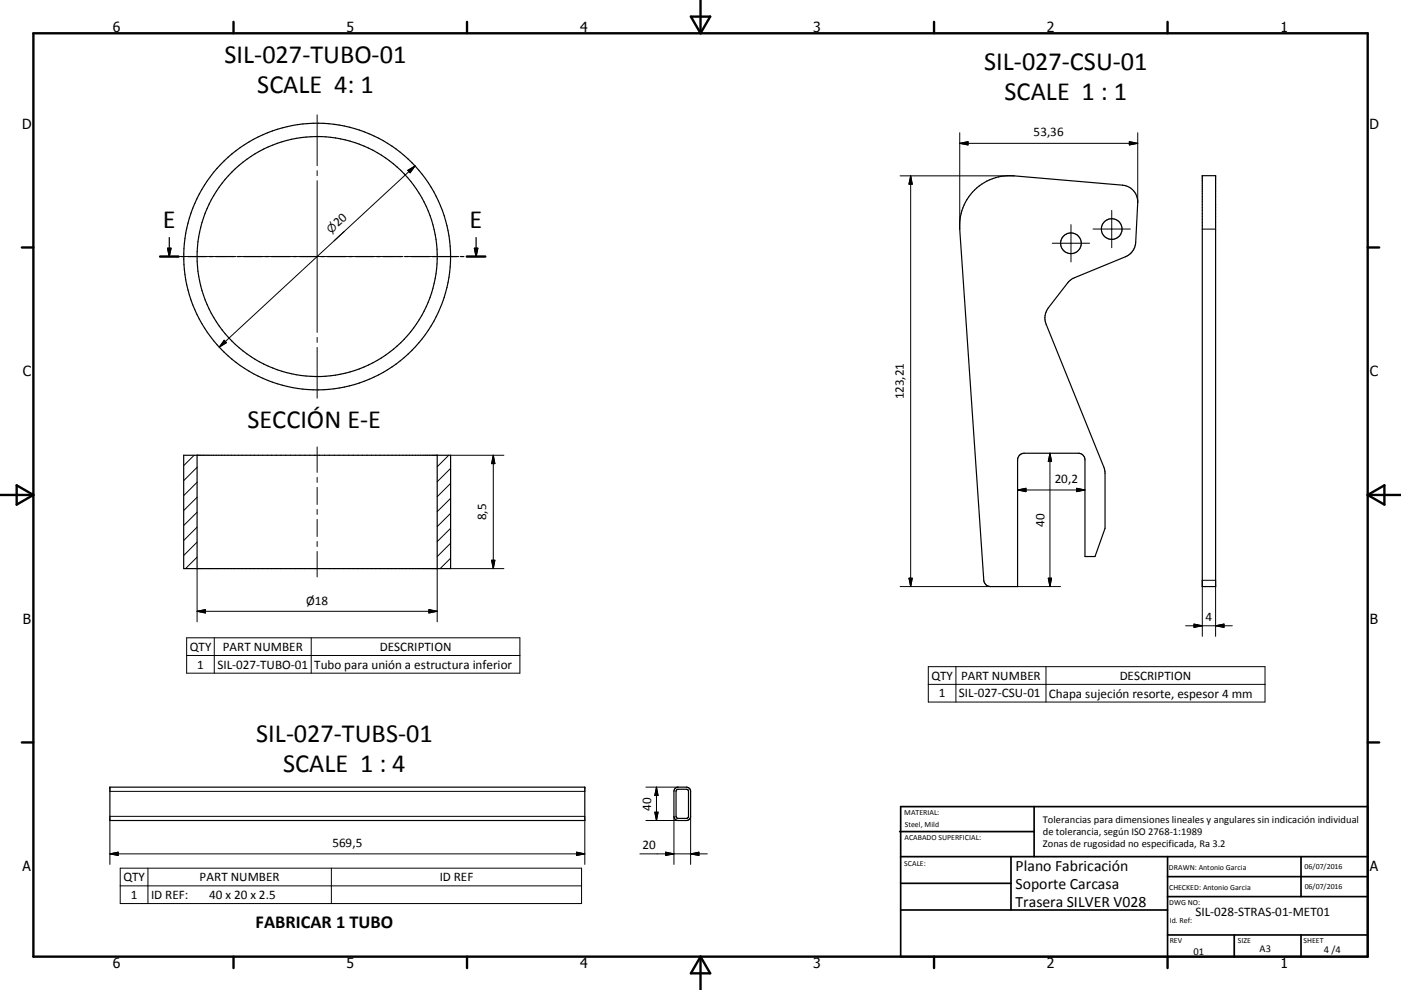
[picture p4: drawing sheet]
<svg xmlns="http://www.w3.org/2000/svg" width="420mm" height="297mm" viewBox="0 0 420 297" stroke-linecap="round" stroke-linejoin="round" font-family="sans-serif">
<g fill="none" stroke="#000" stroke-width=".36">
<path d="M292.2 57a15.1 15.1 0 0 1 11.8-4.2l32.5 2.8a5 5 0 0 1 4.6 5.2l-.6 11.9a5 5 0 0 1-3.1 4.3l-16.2 6.8-1.1 1.1-5.8 7.5a5 5 0 0 0-.7 4.9l17.5 43.2 .2 1.5v16.5l-3 8.5h-3v-29a1.98 1.98 0 0 0-2-2h-16.2a1.98 1.98 0 0 0-2 2v38h-8.1a2.02 2.02 0 0 1-2.1-1.9l-7.2-105.4a15 15 0 0 1 4.5-11.7zM360.5 52.7h3.9v123.3h-3.9zM48 77h5.5M50.2 74.5h1.1l-.5 2.5zM50.8 71.3v5.7M54.4 77h1.1M56.3 77h5.6M62.8 77h1M64.7 77h5.6M71.1 77h1.1M73.1 77h5.5M79.5 77h1"/>
<path d="M81.4 77h5.6M87.9 77h1M89.8 77h5.5M96.2 77h1.1M98.2 77h5.5M104.6 77h1M106.5 77h5.6M112.9 77h1.1M114.9 77h5.5M121.3 77h1.1M123.2 77h5.6M129.7 77h1"/>
<path d="M131.6 77h5.5M138 77h1.1M139.9 77h5.6M142.2 74.5h1l-.5 2.5zM142.7 71.3v5.7M55.1 136.6h80v34h-80zM59.1 136.6v34M131.1 136.6v34M32.9 236.2h142.4v10h-142.4zM202.3 236.7l.8-.5h2.7a1.26 1.26 0 0 1 1.3 1.2v7.5a1.22 1.22 0 0 1-1.3 1.3h-2.5a1.26 1.26 0 0 1-1.2-1.3v-7.5zM202.9 237l.4-.2h2.5l.6 .4v7.9l-.4 .4h-2.9l-.3-.3-.1-7.8z"/>
<circle cx="95.1" cy="77" r="36"/>
<circle cx="95.1" cy="77" r="40"/>
<circle cx="321.1" cy="73" r="3.1"/>
<circle cx="333.3" cy="68.7" r="3.1"/>
</g>
<g fill="none" stroke="#000" stroke-width=".3">
<path d="M95.1 34.5v15.2M287.7 39.8v28.9M341.1 39.8v21M95.1 51.2v1.5M95.1 54.2v45.5M122.3 51.1l2.1-1.3-1.5 2zM124.4 49.8l-58.7 54.3M269.8 52.8h34.2M273 52.8v123.2M273 52.8l.5 2.5h-1zM287.7 43h53.4M287.7 43l2.5-.5v1z"/>
<path d="M338.6 42.5l2.5 .5-2.5 .5zM52.6 77h15.2M69.3 77h1.5M72.3 77h45.5M119.3 77h1.5M122.3 77h15.3M315.5 73h11.2M321.1 67.4v11.2M327.7 68.7h11.2M333.3 63.1v11.2M360.5 68.7h3.9M67.2 102.1l.7 .7-2.2 1.3z"/>
<path d="M95.1 101.2v1.5M95.1 104.2v15.3M58.2 136.6l-3.1 3.1M95.1 134.1v7.6M134.5 136.6l-3.4 3.4M135.1 136.6h16M147.9 136.6v34M147.9 136.6l.5 2.5h-1zM314.8 136v40M314.8 136l.5 2.5h-1zM59.1 158.1l-4 4.1M59.1 153.7l-4 4"/>
<path d="M59.1 149.2l-4 4M59.1 144.7l-4 4M59.1 140.2l-4 4M95.1 143.2v1.5M95.1 146.2v5.1M95.1 152.8v1.5M95.1 155.8v5.2M135.1 158.5l-4 4M135.1 154l-4 4M135.1 149.5l-4 4M135.1 145l-4 4M135.1 140.5l-4 4"/>
<path d="M305.1 147h20.2M305.1 147l2.5-.5v1zM322.8 146.5l2.5 .5-2.5 .5zM59.1 167.1l-3.5 3.5M59.1 162.6l-4 4.1M59.1 170.6v16M95.1 162.5v1.5M95.1 165.5v7.6M131.1 170.6v16M135.1 167.5l-3.1 3.1M135.1 163l-4 4M135.1 170.6h16"/>
<path d="M147.4 168.1h1l-.5 2.5zM269.8 176h27.2M272.5 173.5h1l-.5 2.5zM305.1 176h12.9M314.3 173.5h1l-.5 2.5zM56 191.3h99.9v10.7h-99.9zM56 196.7h99.9M59.1 183.4h72M59.1 183.4l2.5-.5v1zM64.2 191.3v10.7M93.3 191.3v10.7M128.6 182.9l2.5 .5-2.5 .5z"/>
<path d="M355.5 187.7h14M358 187.2l2.5 .5-2.5 .5zM360.5 190.9v-16.8h3.9v16.8M364.4 187.7l2.6-.5v1zM278.3 200h101v10.6h-101zM278.3 205.3h101M286.6 200v10.6M313.6 200v10.6M32.9 237.4h142.4M193.6 236.2h9.7M196.8 236.2v10M196.8 236.2l.5 2.5h-1z"/>
<path d="M32.9 244.9h142.4M32.9 256.2h142.4M32.9 256.2l2.5-.5v1zM32.9 246.2v13.1M172.8 255.7l2.5 .5-2.5 .5zM175.3 246.2v13.1M191.8 256.2h20.3M193.6 246.2h9.7M196.3 243.7h1l-.5 2.5zM199.6 255.7l2.5 .5-2.5 .5zM202.1 244.9v14.4M207.1 256.2l2.4-.5v1z"/>
<path d="M207.1 244.9v14.4M36 260.5h138.4v10.6h-138.4zM36 265.8h138.4M44.3 260.5v10.6M99.3 260.5v10.6"/>
</g>
<g fill="none" stroke="#000" stroke-width=".71">
<path d="M10 10h400v277h-400zM70 6.6v3.4M140 6.6v3.4M207.1 5h5.8l-2.9 5zM210 0v10M280 6.6v3.4M350 6.6v3.4M6.6 74.2h3.4M48 77h5.5M139.9 77h5.6M410 74.2h3.5M0 148.5h10"/>
<path d="M5 145.6l5 2.9-5 2.9zM410 148.5h10.1M410 148.5l5.1-2.9v5.8zM6.6 222.7h3.4M410 222.7h3.5M70 287v3.4M140 287v3.4M210 287v10M210 287l2.9 5h-5.8zM280 287v3.4M350 287v3.4"/>
</g>
<g fill="none" stroke="#000" stroke-width=".51">
<path d="M269.7 249.5h40.3M270 242h140v45h-140zM270 257h140M303.1 257v16M310 242v15M350 257v30M390.1 257v12M270 265h33.1M270 273h80M350 269h60M350 263h60M350 280.5h60"/>
<path d="M370 280.5v6.5M390.1 280.5v6.5"/>
</g>
<path d="M50.2 74.5h1.1l-.5 2.5zM142.2 74.5h1l-.5 2.5z" fill="#000" stroke="#000" stroke-width=".36"/>
<g fill="#000" stroke="#000" stroke-width=".3">
<path d="M122.3 51.1l2.1-1.3-1.5 2zM273 52.8l.5 2.5h-1zM287.7 43l2.5-.5v1zM338.6 42.5l2.5 .5-2.5 .5zM67.2 102.1l.7 .7-2.2 1.3zM147.9 136.6l.5 2.5h-1zM314.8 136l.5 2.5h-1zM305.1 147l2.5-.5v1zM322.8 146.5l2.5 .5-2.5 .5zM147.4 168.1h1l-.5 2.5zM272.5 173.5h1l-.5 2.5zM314.3 173.5h1l-.5 2.5z"/>
<path d="M59.1 183.4l2.5-.5v1zM128.6 182.9l2.5 .5-2.5 .5zM358 187.2l2.5 .5-2.5 .5zM364.4 187.7l2.6-.5v1zM196.8 236.2l.5 2.5h-1zM32.9 256.2l2.5-.5v1zM172.8 255.7l2.5 .5-2.5 .5zM196.3 243.7h1l-.5 2.5zM199.6 255.7l2.5 .5-2.5 .5zM207.1 256.2l2.4-.5v1z"/>
</g>
<g font-size="7.9">
<text x="67.3" y="19">SIL-027-TUBO-01</text>
<text x="295.1" y="21.1">SIL-027-CSU-01</text>
<text x="77.1" y="27.9">SCALE 4: 1</text>
<text x="301.2" y="30.1">SCALE 1 : 1</text>
<text x="48.9" y="68.5">E</text>
<text x="140.8" y="68.5">E</text>
<text x="74.2" y="128.5">SECCIÓN E-E</text>
<text x="76.8" y="222.6">SIL-027-TUBS-01</text>
<text x="84.9" y="231.6">SCALE 1 : 4</text>
</g>
<text font-size="5.5" x="76.6" y="278.3">FABRICAR 1 TUBO</text>
<g font-size="4.7">
<text x="304.5" y="261.2">Plano Fabricación</text>
<text x="304.5" y="266.6">Soporte Carcasa</text>
<text x="304.5" y="272">Trasera SILVER V028</text>
</g>
<g font-size="4.2">
<text x="33.9" y="9.6">6</text>
<text x="103.9" y="9.6">5</text>
<text x="173.9" y="9.6">4</text>
<text x="243.8" y="9.6">3</text>
<text x="313.9" y="9.6">2</text>
<text x="383.9" y="9.6">1</text>
<text x="6.7" y="38.7">D</text>
<text x="410.5" y="38.7">D</text>
<text x="6.9" y="112.9">C</text>
<text x="410.7" y="112.9">C</text>
<text x="6.9" y="187.1">B</text>
<text x="410.7" y="187.1">B</text>
<text x="6.8" y="261.4">A</text>
<text x="410.7" y="261.4">A</text>
<text x="33.9" y="290.4">6</text>
<text x="103.9" y="290.4">5</text>
<text x="173.9" y="290.4">4</text>
<text x="243.8" y="290.4">3</text>
<text x="313.9" y="290.4">2</text>
<text x="383.9" y="290.4">1</text>
</g>
<g font-size="3.9">
<text x="309.9" y="40.9">53,36</text>
<text x="101.3" y="68.2" transform="rotate(-43 101.3 68.2)">20</text>
<text x="270.9" y="119.8" transform="rotate(-90 270.9 119.8)">123,21</text>
<text x="316.2" y="144.9">20,2</text>
<text x="145.8" y="156" transform="rotate(-90 145.8 156)">8,5</text>
<text x="313.2" y="158" transform="rotate(-90 313.2 158)">40</text>
<text x="91.8" y="181.4">Ø18</text>
<text x="361.4" y="186.2">4</text>
<text x="56.9" y="195.2">QTY</text>
<text x="66.8" y="195.2">PART NUMBER</text>
<text x="113.9" y="195.2">DESCRIPTION</text>
<text x="59.1" y="200.6">1</text>
<text x="65.2" y="200.6">SIL-027-TUBO-01</text>
<text x="94.2" y="200.7">Tubo para unión a estructura inferior</text>
<text x="279.2" y="203.9">QTY</text>
<text x="288.1" y="203.9">PART NUMBER</text>
<text x="335.7" y="203.9">DESCRIPTION</text>
<text x="281.4" y="209.2">1</text>
<text x="287.4" y="209.2">SIL-027-CSU-01</text>
<text x="314.5" y="209.3">Chapa sujeción resorte, espesor 4 mm</text>
<text x="195.2" y="243.2" transform="rotate(-90 195.2 243.2)">40</text>
<text x="99.7" y="254.1">569,5</text>
<text x="192.6" y="254.6">20</text>
<text x="37" y="264.4">QTY</text>
<text x="39.2" y="269.7">1</text>
<text x="45.3" y="269.7">ID REF:</text>
<text x="59.9" y="264.3">PART NUMBER</text>
<text x="62.7" y="269.7">40 x 20 x 2.5</text>
<text x="131.8" y="264.3">ID REF</text>
<text x="358.4" y="274.9">SIL-028-STRAS-01-MET01</text>
</g>
<text font-size="3.3" x="99.3" y="70.2" transform="rotate(-43 99.3 70.2)">⌀</text>
<g font-size="3.1">
<text x="312.7" y="246.8">Tolerancias para dimensiones lineales y angulares sin indicación individual</text>
<text x="312.7" y="250.4">de tolerancia, según ISO 2768-1:1989</text>
<text x="312.7" y="254">Zonas de rugosidad no especificada, Ra 3.2</text>
<text x="357.8" y="286.5">01</text>
<text x="377.6" y="285.6">A3</text>
<text x="396.9" y="285.9">4 /4</text>
</g>
<g font-size="2.4">
<text x="271.1" y="244.4">MATERIAL:</text>
<text x="271.2" y="252">ACABADO SUPERFICIAL:</text>
<text x="271.3" y="248">Steel, Mild</text>
<text x="271.1" y="259.7">SCALE:</text>
<text x="350.4" y="260.9">DRAWN: Antonio Garcia</text>
<text x="391.1" y="260.6">06/07/2016</text>
<text x="350.5" y="267">CHECKED: Antonio Garcia</text>
<text x="391.2" y="266.7">06/07/2016</text>
<text x="350.5" y="271.4">DWG NO:</text>
<text x="350.7" y="276.9">Id. Ref:</text>
<text x="350.7" y="282.8">REV</text>
<text x="371.1" y="282.9">SIZE</text>
<text x="390.8" y="283">SHEET</text>
</g>
</svg>
